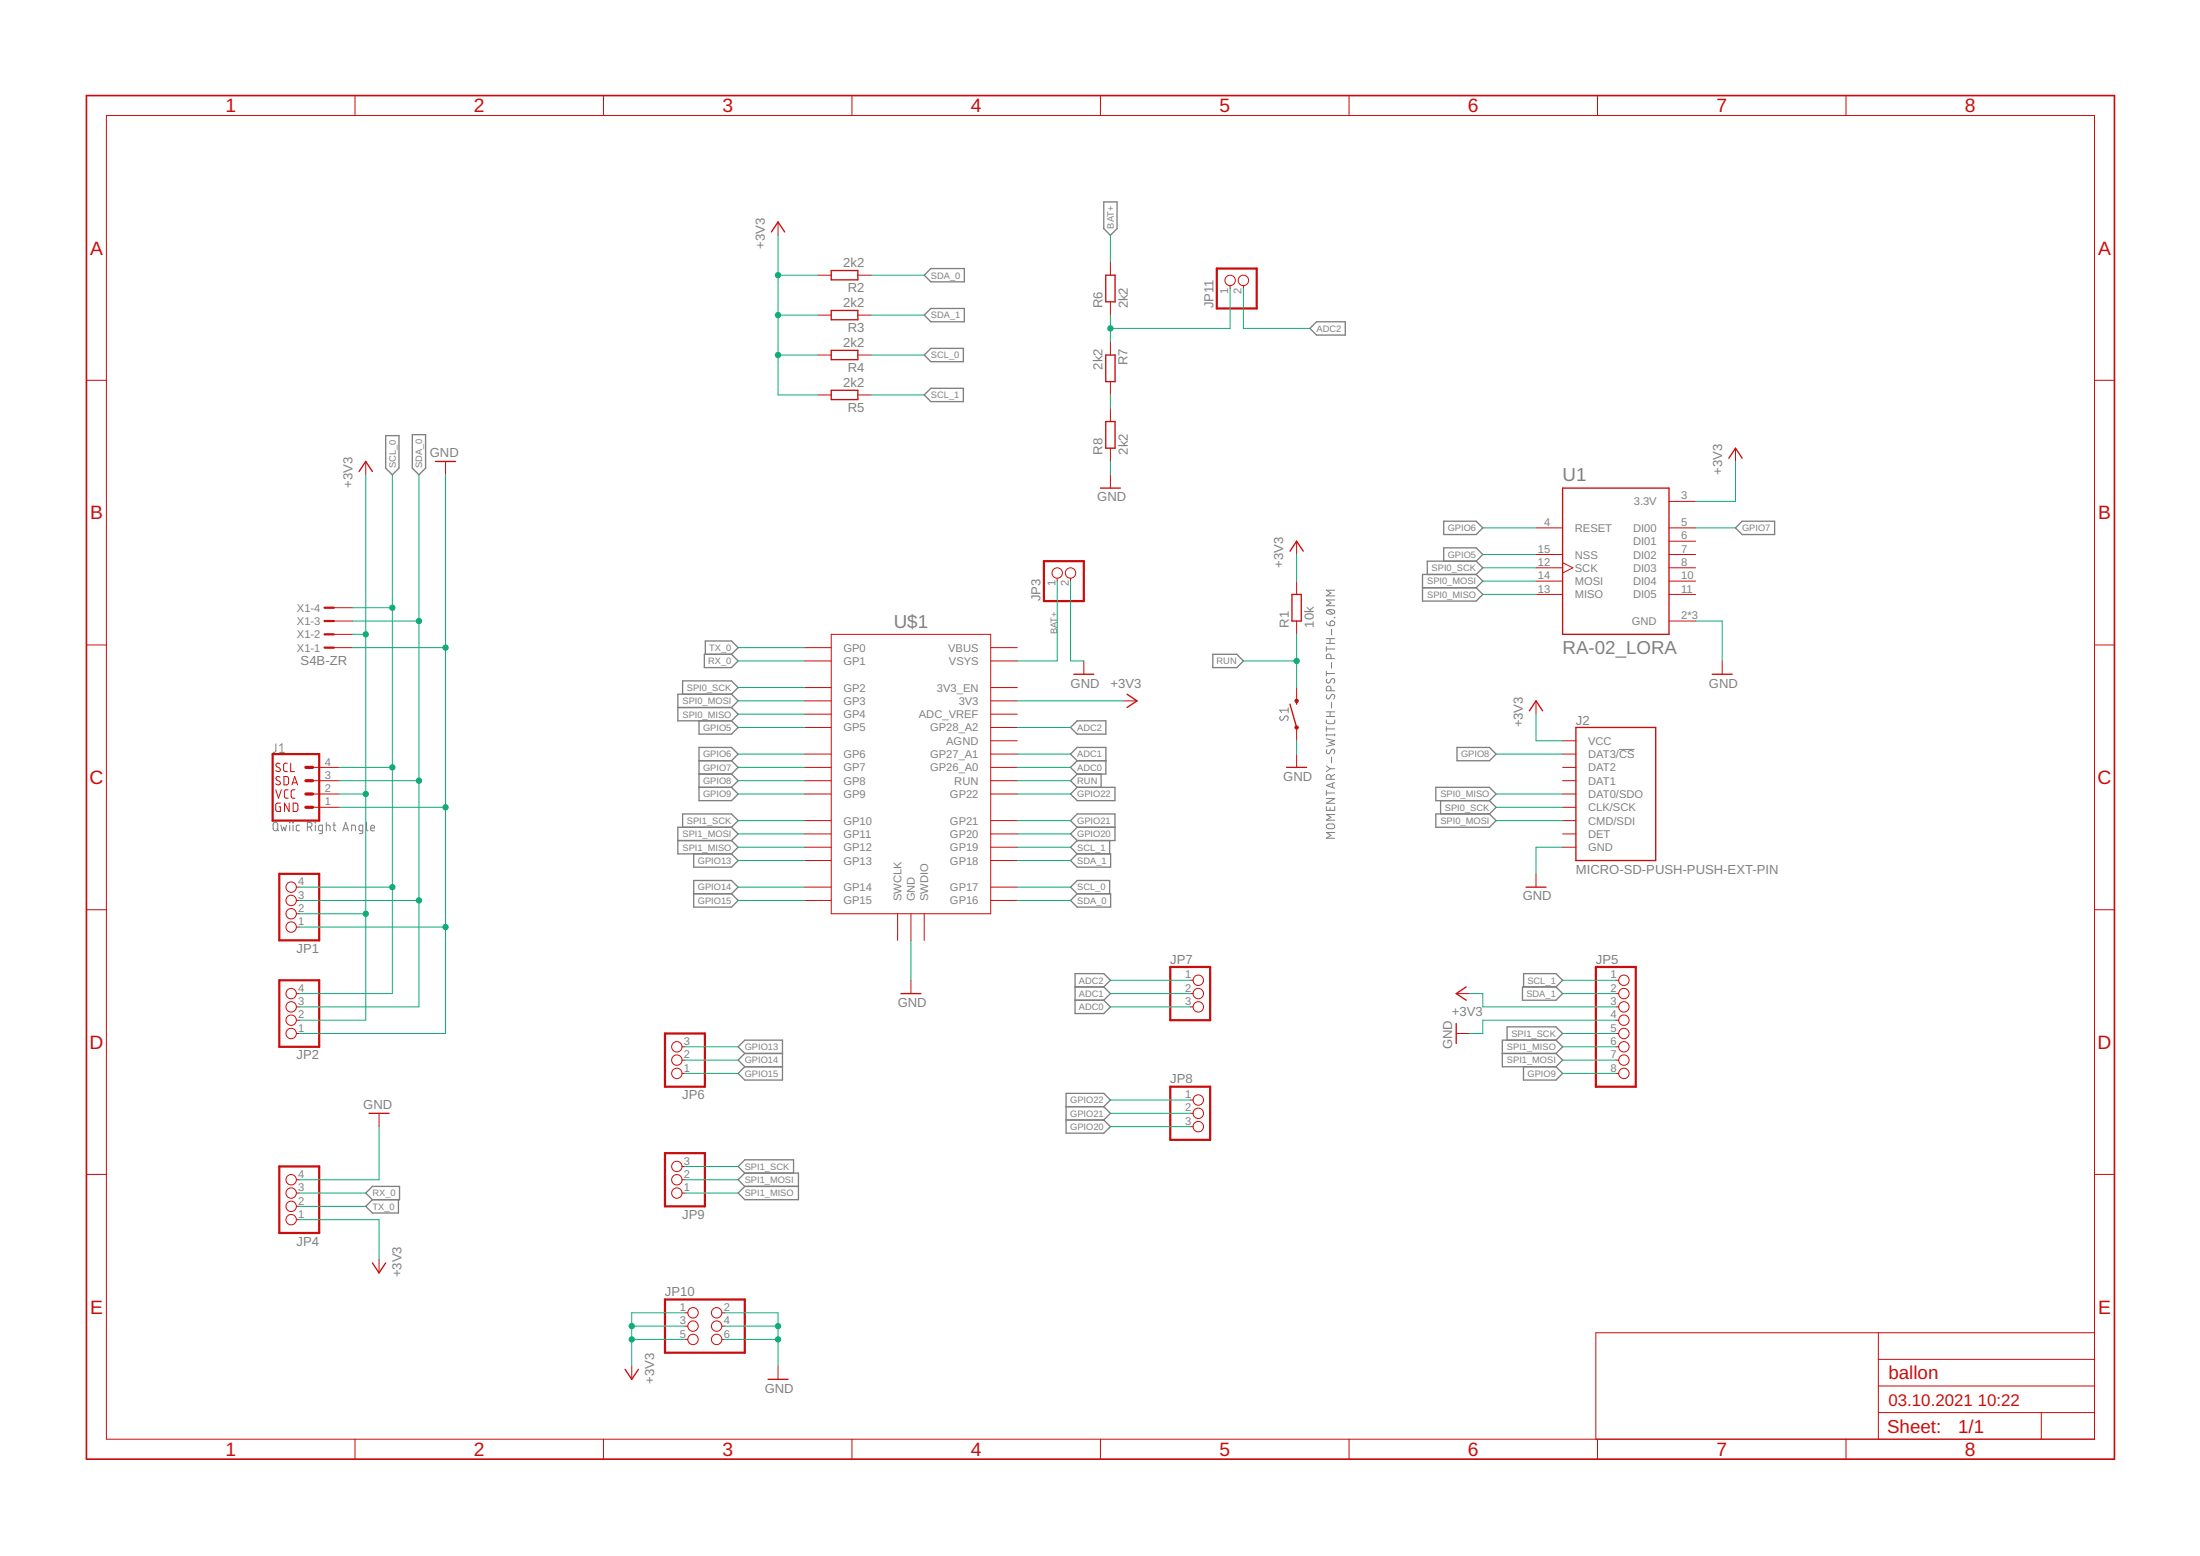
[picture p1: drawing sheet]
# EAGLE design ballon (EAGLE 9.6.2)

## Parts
J1  Qwiic Right Angle  I2C_STANDARDQWIIC  [JST04_1MM_RA]
J2  MICRO-SD-PUSH-PUSH-EXT-PIN  [MICROSD-EXTERNALPIN]
JP1  PINHD-1X4  [1X04]
JP2  PINHD-1X4  [1X04]
JP3  PINHD-1X2  [1X02]
JP4  PINHD-1X4  [1X04]
JP5  PINHD-1X8  [1X08]
JP6  PINHD-1X3  [1X03]
JP7  PINHD-1X3  [1X03]
JP8  PINHD-1X3  [1X03]
JP9  PINHD-1X3  [1X03]
JP10  PINHD-2X3  [2X03]
JP11  PINHD-1X2  [1X02]
R1  10k  R-EU_0204/7  [0204/7]
R2  2k2  R-EU_0204/7  [0204/7]
R3  2k2  R-EU_0204/7  [0204/7]
R4  2k2  R-EU_0204/7  [0204/7]
R5  2k2  R-EU_0204/7  [0204/7]
R6  2k2  R-EU_0204/7  [0204/7]
R7  2k2  R-EU_0204/7  [0204/7]
R8  2k2  R-EU_0204/7  [0204/7]
S1  MOMENTARY-SWITCH-SPST-PTH-6.0MM  [TACTILE_SWITCH_PTH_6.0MM]
U1  RA-02_LORA  [MODULE_RA-02_LORA]
U$1  RPI_PICO-SMD  [RPI_PICO]
X1  S4B-ZR  [S4B-ZR]

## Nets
+3V3: J1.2 J2.4(VCC) JP1.2 JP2.2 JP4.1 JP5.3 JP10.1 JP10.3 JP10.5 R1.2 R2.2 R3.2 R4.2 R5.2 U1.3(3.3V) U$1.3V3 X1.2
ADC0: JP7.3 U$1.GP26_A0
ADC1: JP7.2 U$1.GP27_A1
ADC2: JP7.1 JP11.2 U$1.GP28_A2
BAT+: JP3.1 R6.2 U$1.VSYS
GND: J1.1 J2.6(GND) J2.10(GND) J2.11(GND) J2.12(GND) J2.13(GND) JP1.1 JP2.1 JP3.2 JP4.4 JP5.4 JP10.2 JP10.4 JP10.6 R8.1 S1.1 U1.2(GND) U1.9(GND) U1.16(GND) U$1.GND@1(GND) U$1.GND@2(GND) U$1.GND@3(GND) U$1.GND@4(GND) U$1.GND@5(GND) U$1.GND@6(GND) U$1.GND@7(GND) U$1.GND@8(GND) X1.1
GPIO5: U1.15(NSS) U$1.GP5
GPIO6: U1.4(RESET) U$1.GP6
GPIO7: U1.5(DI00) U$1.GP7
GPIO8: J2.2(DAT3/!CS!) U$1.GP8
GPIO9: JP5.8 U$1.GP9
GPIO13: JP6.3 U$1.GP13
GPIO14: JP6.2 U$1.GP14
GPIO15: JP6.1 U$1.GP15
GPIO20: JP8.3 U$1.GP20
GPIO21: JP8.2 U$1.GP21
GPIO22: JP8.1 U$1.GP22
N$1: R7.2 R8.2
N$3: JP11.1 R6.1 R7.1
RUN: R1.1 S1.3 U$1.RUN
RX_0: JP4.3 U$1.GP1
SCL_0: J1.4 JP1.4 JP2.4 R4.1 U$1.GP17 X1.4
SCL_1: JP5.1 R5.1 U$1.GP19
SDA_0: J1.3 JP1.3 JP2.3 R2.1 U$1.GP16 X1.3
SDA_1: JP5.2 R3.1 U$1.GP18
SPI0_MISO: J2.7(DAT0/SDO) U1.13(MISO) U$1.GP4
SPI0_MOSI: J2.3(CMD/SDI) U1.14(MOSI) U$1.GP3
SPI0_SCK: J2.5(CLK/SCK) U1.12(SCK) U$1.GP2
SPI1_MISO: JP5.6 JP9.1 U$1.GP12
SPI1_MOSI: JP5.7 JP9.2 U$1.GP11
SPI1_SCK: JP5.5 JP9.3 U$1.GP10
TX_0: JP4.2 U$1.GP0
Unconnected: J2.1(DAT2) J2.8(DAT1) J2.9(DET) U1.6(DI01) U1.7(DI02) U1.8(DI03) U1.10(DI04) U1.11(DI05) U$1.3V3_EN U$1.ADC_VREF U$1.AGND U$1.SWCLK U$1.SWDIO U$1.VBUS

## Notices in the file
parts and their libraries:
SparkFun-Connectors: Licensing: Creative Commons ShareAlike 4.0 International - https://creativecommons.org/licenses/by-sa/4.0
